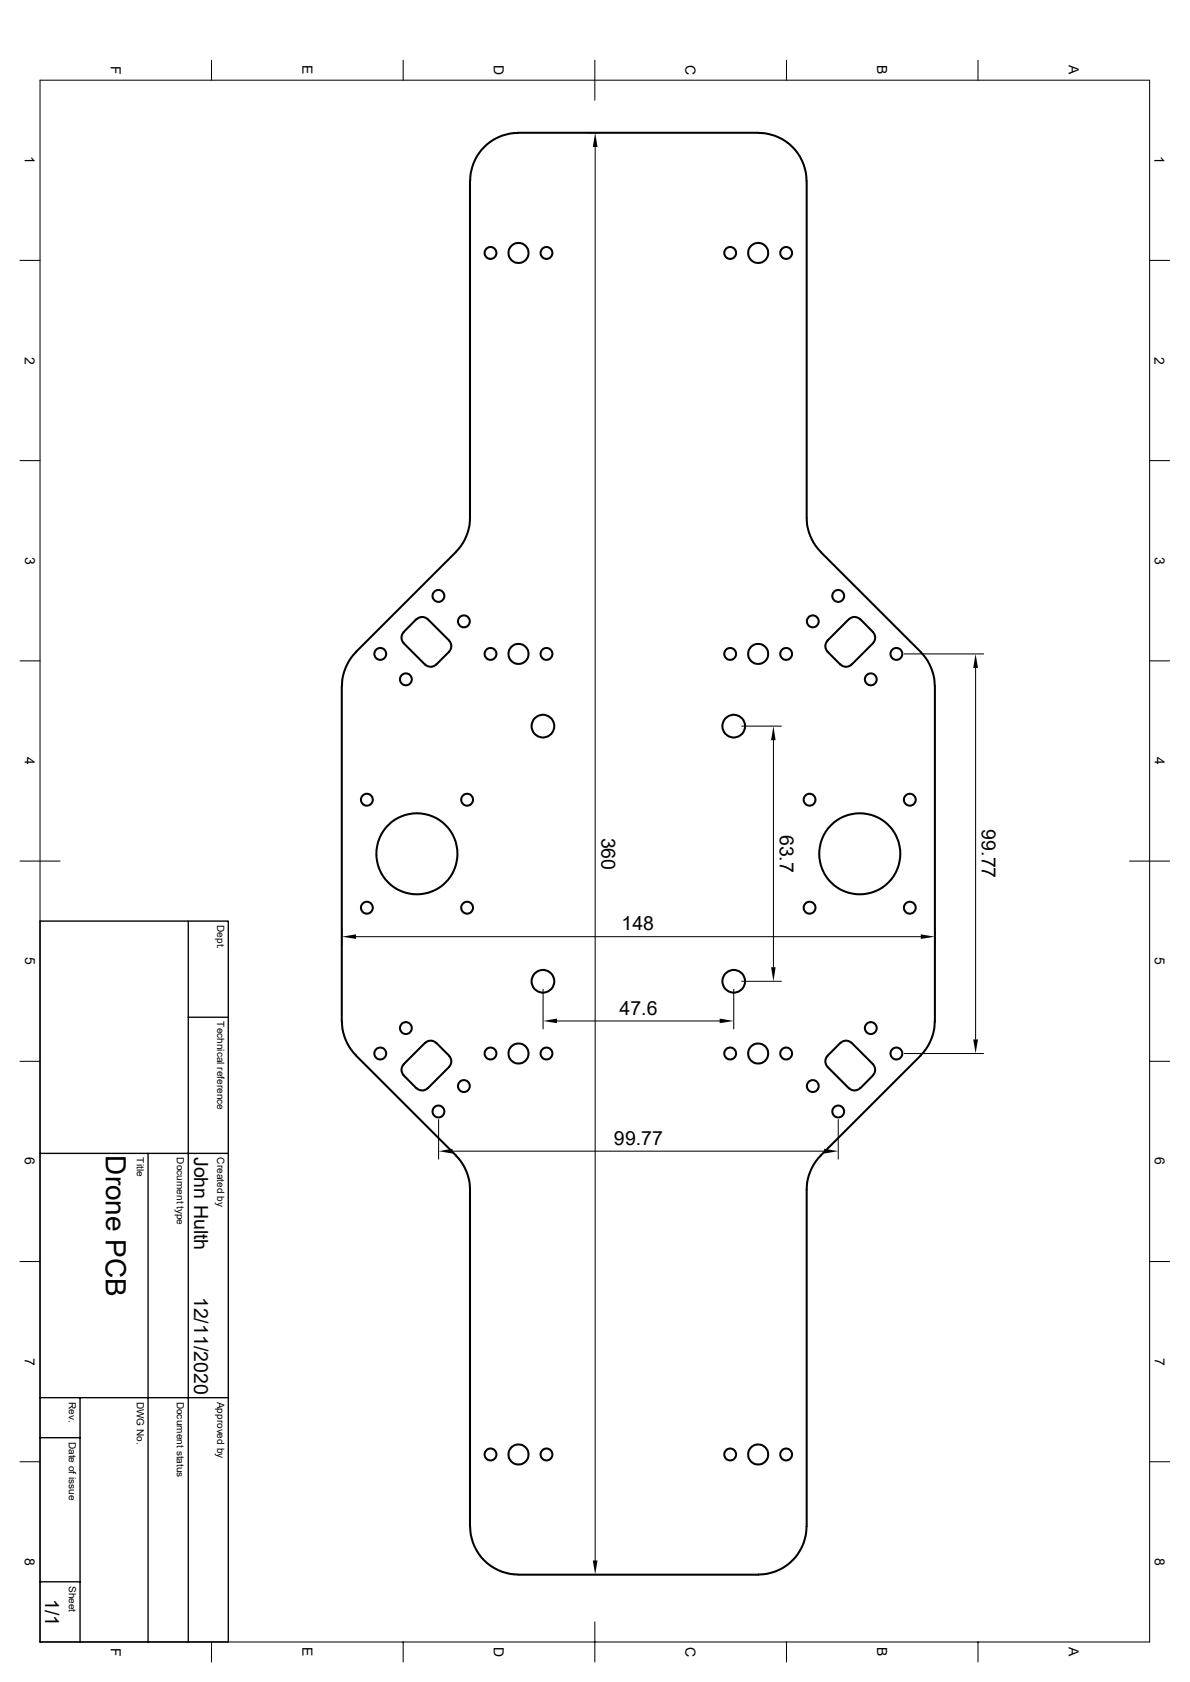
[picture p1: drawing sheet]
<svg xmlns="http://www.w3.org/2000/svg" width="297mm" height="420mm" viewBox="0 0 297 420" stroke-linecap="round" stroke-linejoin="round" font-family="sans-serif">
<g fill="none" stroke="#000" stroke-width=".51">
<path d="M129.3 33.2a12 12 0 0 0-12 12M129.3 33.1h60M189.3 33.2a12 12 0 0 1 12 12M117.3 45.2v84.1a12.2 12.2 0 0 1-3.5 8.5M201.3 45.2v84.1a12.2 12.2 0 0 0 3.6 8.5M113.8 137.8l-25 25M204.9 137.8l24.9 25a12.2 12.2 0 0 1 3.5 8.5M112.1 159.9a1.94 1.94 0 0 1 0 2.8M112.1 159.9l-5.3-5.3a1.94 1.94 0 0 0-2.8 0l-3.2 3.2a1.99 1.99 0 0 0 0 2.8l5.3 5.3M206.6 159.9a1.94 1.94 0 0 0 0 2.8M214.7 154.6a1.94 1.94 0 0 0-2.8 0l-5.4 5.3M214.7 154.6l3.2 3.2"/>
<path d="M217.8 157.8a1.94 1.94 0 0 1 0 2.8M85.3 171.3v83.8M88.9 162.8a12.2 12.2 0 0 0-3.6 8.5M106.1 165.9a1.94 1.94 0 0 0 2.8 0M112.1 162.7l-3.2 3.2M206.5 162.7l3.3 3.2M209.8 165.9a1.94 1.94 0 0 0 2.8 0M217.9 160.6l-5.3 5.3M233.3 171.3v83.8M85.3 255.1a12.2 12.2 0 0 0 3.6 8.4M233.3 255.1a12.4 12.4 0 0 1-3.5 8.4l-24.9 25a12.2 12.2 0 0 0-3.6 8.5v84.2M88.8 263.5l25 25a12.2 12.2 0 0 1 3.5 8.5v84.2"/>
<path d="M104 271.7a1.94 1.94 0 0 0 2.8 0M106.1 260.4a1.94 1.94 0 0 1 2.8 0M106.1 260.4l-5.3 5.3a1.94 1.94 0 0 0 0 2.8l3.1 3.2M108.9 260.4l3.2 3.2M112.1 263.6a1.94 1.94 0 0 1 0 2.8M112.1 266.4l-5.3 5.3M206.5 266.4l5.4 5.3M206.6 263.6a1.94 1.94 0 0 0 0 2.8M209.8 260.4l-3.3 3.2M209.8 260.4a1.94 1.94 0 0 1 2.8 0M211.9 271.7a1.94 1.94 0 0 0 2.8 0M212.6 260.4l5.3 5.3"/>
<path d="M217.8 265.7a1.94 1.94 0 0 1 0 2.8M217.9 268.5l-3.2 3.2M117.3 381.2a12.1 12.1 0 0 0 12 12l60-.1a12 12 0 0 0 12-11.9"/>
<circle cx="122.4" cy="63.2" r="1.49"/>
<circle cx="129.4" cy="63.1" r="2.51"/>
<circle cx="136.4" cy="63.2" r="1.49"/>
<circle cx="182.2" cy="63.2" r="1.49"/>
<circle cx="189.2" cy="63.1" r="2.51"/>
<circle cx="196.2" cy="63.2" r="1.49"/>
<circle cx="109.4" cy="148.8" r="1.49"/>
<circle cx="115.8" cy="155.2" r="1.49"/>
<circle cx="202.9" cy="155.2" r="1.49"/>
<circle cx="209.2" cy="148.8" r="1.49"/>
<circle cx="94.9" cy="163.3" r="1.49"/>
<circle cx="101.3" cy="169.6" r="1.49"/>
<circle cx="122.4" cy="163.3" r="1.49"/>
<circle cx="129.4" cy="163.3" r="2.51"/>
<circle cx="136.4" cy="163.3" r="1.49"/>
<circle cx="182.2" cy="163.3" r="1.49"/>
<circle cx="189.2" cy="163.3" r="2.51"/>
<circle cx="196.2" cy="163.3" r="1.49"/>
<circle cx="217.3" cy="169.6" r="1.49"/>
<circle cx="223.7" cy="163.3" r="1.49"/>
<circle cx="91.6" cy="199.7" r="1.49"/>
<circle cx="116.6" cy="199.7" r="1.49"/>
<circle cx="135.5" cy="181.3" r="2.83"/>
<circle cx="183.1" cy="181.3" r="2.83"/>
<circle cx="202.1" cy="199.7" r="1.49"/>
<circle cx="227.1" cy="199.7" r="1.49"/>
<circle cx="104" cy="213.2" r="10.1"/>
<circle cx="214.6" cy="213.2" r="10.1"/>
<circle cx="91.6" cy="226.7" r="1.49"/>
<circle cx="116.6" cy="226.7" r="1.49"/>
<circle cx="202.1" cy="226.7" r="1.49"/>
<circle cx="227.1" cy="226.7" r="1.49"/>
<circle cx="101.3" cy="256.7" r="1.49"/>
<circle cx="135.5" cy="245" r="2.83"/>
<circle cx="183.1" cy="245" r="2.83"/>
<circle cx="217.3" cy="256.7" r="1.49"/>
<circle cx="94.9" cy="263.1" r="1.49"/>
<circle cx="109.4" cy="277.5" r="1.49"/>
<circle cx="115.8" cy="271.2" r="1.49"/>
<circle cx="122.4" cy="263.1" r="1.49"/>
<circle cx="129.4" cy="263" r="2.51"/>
<circle cx="136.4" cy="263.1" r="1.49"/>
<circle cx="182.2" cy="263.1" r="1.49"/>
<circle cx="189.2" cy="263" r="2.51"/>
<circle cx="196.2" cy="263.1" r="1.49"/>
<circle cx="202.9" cy="271.2" r="1.49"/>
<circle cx="209.2" cy="277.5" r="1.49"/>
<circle cx="223.7" cy="263.1" r="1.49"/>
<circle cx="122.4" cy="363.2" r="1.49"/>
<circle cx="129.4" cy="363.2" r="2.51"/>
<circle cx="136.4" cy="363.2" r="1.49"/>
<circle cx="182.2" cy="363.2" r="1.49"/>
<circle cx="189.2" cy="363.2" r="2.51"/>
<circle cx="196.2" cy="363.2" r="1.49"/>
</g>
<g fill="none" stroke="#000" stroke-width=".25">
<path d="M52.8 15v5M100.6 15v5M148.5 15v10M196.3 15v5M244.1 15v5M10 20h276.9v390h-276.9zM146.6 33.2h3.2M148.5 36.7v352.9M5 65h5M286.9 65h5M5 115h5M286.9 115h5"/>
<path d="M5 165h5M225.7 163.3h19.8M243.5 166.8v92.7M286.9 165h5M185.1 181.3h9.9M193 184.8v56.7M5 215h10M281.9 215h10M85.3 231.9v4.1M88.9 233.9h140.9M233.3 231.9v4.1M135.6 247v9.9"/>
<path d="M139 254.9h40.6M183.1 247v9.9M185.1 245h9.9M5 265h5M109.5 279.6v9.8M209.2 279.6v9.8M225.7 263.1h19.8M286.9 265h5M112.9 287.4h92.8M5 315h5M286.9 315h5M5 365h5"/>
<path d="M286.9 365h5M146.6 393.1h3.2M52.8 410v5M100.6 410v5M148.5 405v10M196.3 410v5M244.1 410v5"/>
</g>
<path d="M10 230h47v180h-47zM47 230v180M47 254h10M10 288h47M37 288v122M10 359h10M10 349h47M20 349v61M10 395h10" fill="none" stroke="#000" stroke-width=".34"/>
<path d="M148.5 33.2l.6 3.5h-1.1zM243.5 163.3l.6 3.5h-1.2zM193 181.3l.6 3.5h-1.2zM85.3 233.9l3.6-.6v1.1zM229.8 233.3l3.5 .6-3.5 .5zM135.6 254.9l3.4-.6v1.2zM179.6 254.3l3.5 .6-3.5 .6zM192.4 241.5h1.2l-.6 3.5zM242.9 259.5h1.2l-.6 3.6zM109.5 287.4l3.4-.5v1.1zM205.7 286.9l3.5 .5-3.5 .6zM148 389.6h1.1l-.6 3.5z" fill="#000"/>
<text font-size="7" x="26.4" y="288.5" transform="rotate(90 26.4 288.5)">Drone PCB</text>
<g font-size="4.9">
<text x="150.1" y="209.1" transform="rotate(90 150.1 209.1)">360</text>
<text x="194.6" y="208.4" transform="rotate(90 194.6 208.4)">63.7</text>
<text x="245.1" y="207" transform="rotate(90 245.1 207)">99.77</text>
<text x="155.1" y="232.3">148</text>
<text x="154.6" y="253.4">47.6</text>
<text x="153.2" y="285.9">99.77</text>
<text x="48.5" y="288.8" transform="rotate(90 48.5 288.8)">John Hulth</text>
<text x="48.4" y="323.8" transform="rotate(90 48.4 323.8)">12/11/2020</text>
<text x="11.3" y="399.2" transform="rotate(90 11.3 399.2)">1/1</text>
</g>
<g font-size="3.5">
<text x="27.6" y="16.5" transform="rotate(90 27.6 16.5)">F</text>
<text x="75.5" y="16.3" transform="rotate(90 75.5 16.3)">E</text>
<text x="123.3" y="16.3" transform="rotate(90 123.3 16.3)">D</text>
<text x="171.1" y="16.3" transform="rotate(90 171.1 16.3)">C</text>
<text x="218.9" y="16.3" transform="rotate(90 218.9 16.3)">B</text>
<text x="266.8" y="16.3" transform="rotate(90 266.8 16.3)">A</text>
<text x="6.2" y="39" transform="rotate(90 6.2 39)">1</text>
<text x="288.2" y="39" transform="rotate(90 288.2 39)">1</text>
<text x="6.2" y="89" transform="rotate(90 6.2 89)">2</text>
<text x="288.2" y="89" transform="rotate(90 288.2 89)">2</text>
<text x="6.3" y="139" transform="rotate(90 6.3 139)">3</text>
<text x="288.2" y="139" transform="rotate(90 288.2 139)">3</text>
<text x="6.2" y="189" transform="rotate(90 6.2 189)">4</text>
<text x="288.2" y="189" transform="rotate(90 288.2 189)">4</text>
<text x="6.3" y="239" transform="rotate(90 6.3 239)">5</text>
<text x="288.2" y="239" transform="rotate(90 288.2 239)">5</text>
<text x="6.2" y="289" transform="rotate(90 6.2 289)">6</text>
<text x="288.2" y="289" transform="rotate(90 288.2 289)">6</text>
<text x="6.2" y="339" transform="rotate(90 6.2 339)">7</text>
<text x="288.2" y="339" transform="rotate(90 288.2 339)">7</text>
<text x="6.2" y="389" transform="rotate(90 6.2 389)">8</text>
<text x="288.2" y="389" transform="rotate(90 288.2 389)">8</text>
<text x="27.6" y="411.4" transform="rotate(90 27.6 411.4)">F</text>
<text x="75.5" y="411.3" transform="rotate(90 75.5 411.3)">E</text>
<text x="123.3" y="411.2" transform="rotate(90 123.3 411.2)">D</text>
<text x="171.1" y="411.2" transform="rotate(90 171.1 411.2)">C</text>
<text x="218.9" y="411.3" transform="rotate(90 218.9 411.3)">B</text>
<text x="266.8" y="411.3" transform="rotate(90 266.8 411.3)">A</text>
</g>
<g font-size="2.5">
<text x="54.2" y="231" transform="rotate(90 54.2 231)">Dept.</text>
<text x="54.2" y="255" transform="rotate(90 54.2 255)">Technical reference</text>
<text x="34.2" y="289" transform="rotate(90 34.2 289)">Title</text>
<text x="44.2" y="289" transform="rotate(90 44.2 289)">Document type</text>
<text x="54.2" y="289" transform="rotate(90 54.2 289)">Created by</text>
<text x="17.2" y="350" transform="rotate(90 17.2 350)">Rev.</text>
<text x="34.2" y="350" transform="rotate(90 34.2 350)">DWG No.</text>
<text x="44.2" y="350" transform="rotate(90 44.2 350)">Document status</text>
<text x="54.2" y="350" transform="rotate(90 54.2 350)">Approved by</text>
<text x="17.2" y="360" transform="rotate(90 17.2 360)">Date of issue</text>
<text x="17.2" y="396" transform="rotate(90 17.2 396)">Sheet</text>
</g>
</svg>
